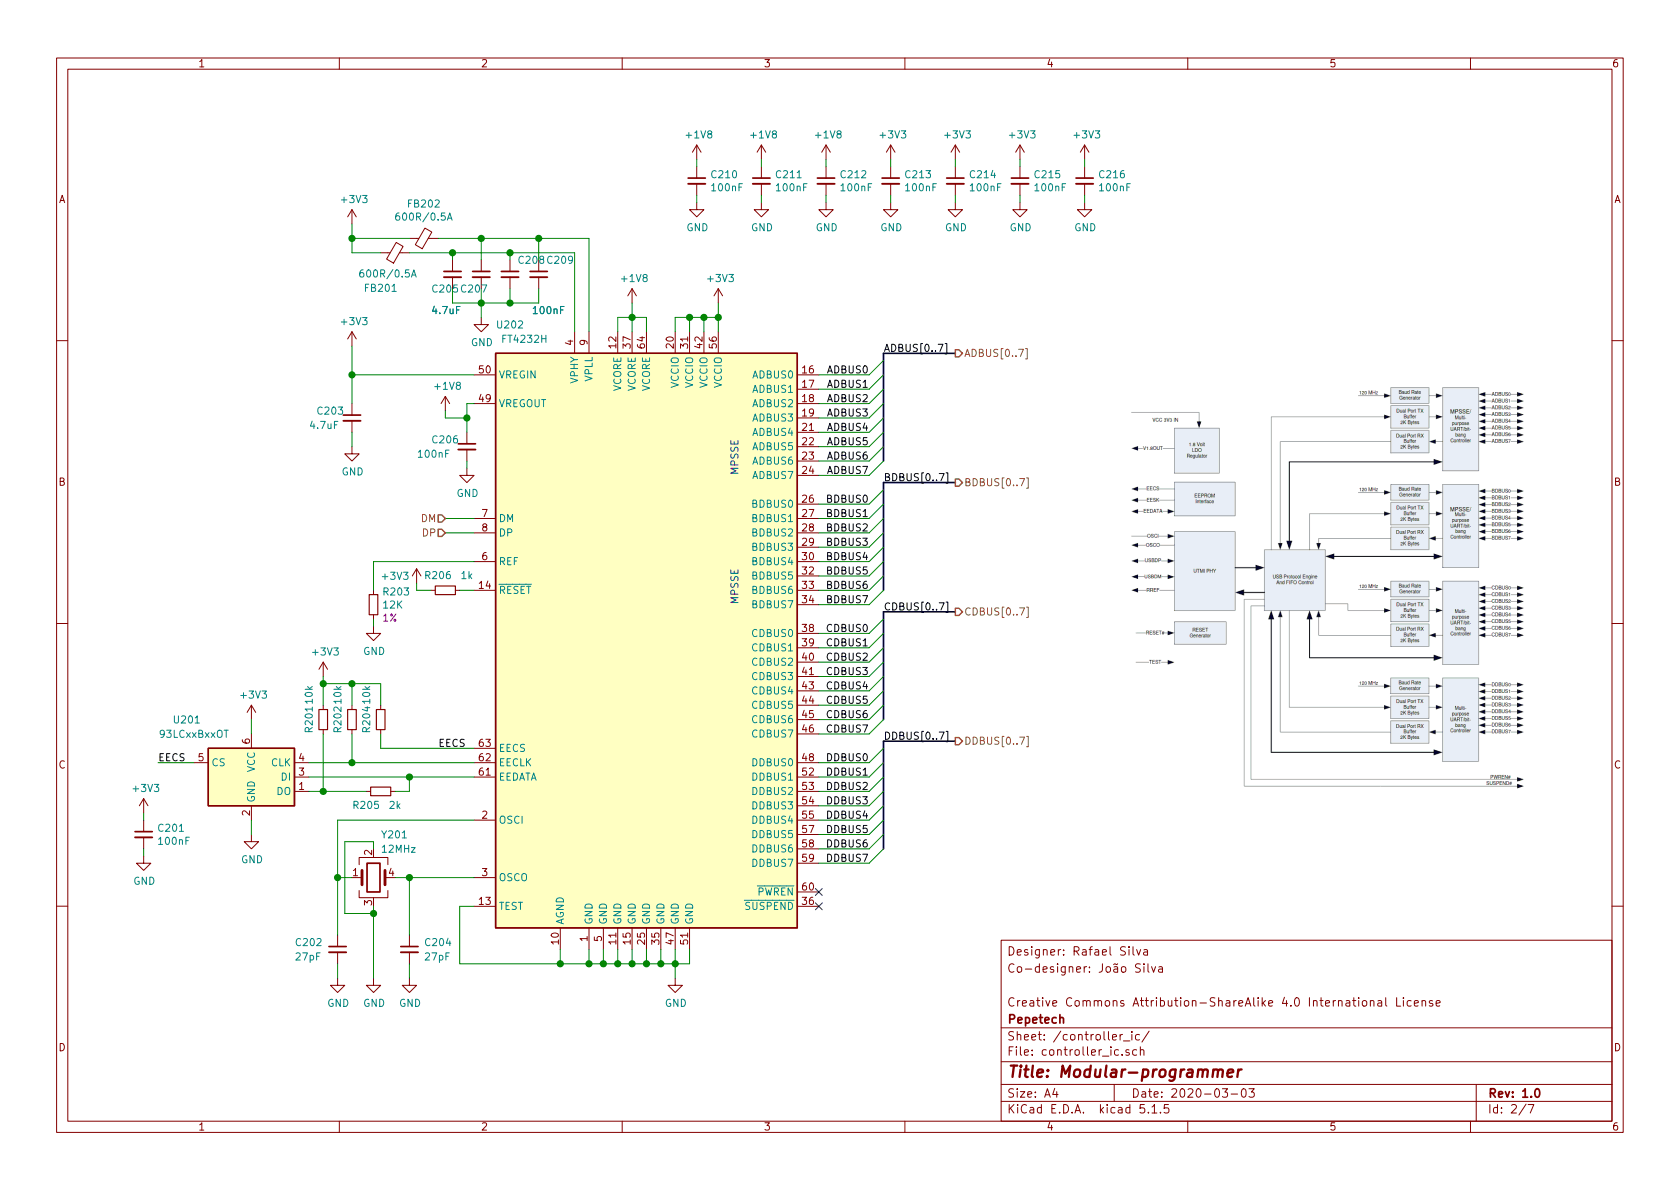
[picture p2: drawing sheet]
EESchema Schematic File Version 4
EELAYER 30 0
EELAYER END
$Descr A4 11693 8268
encoding utf-8
Sheet 2 7
Title "Modular-programmer"
Date "2020-03-03"
Rev "1.0"
Comp "Pepetech"
Comment1 "Creative Commons Attribution-ShareAlike 4.0 International License"
Comment2 ""
Comment3 "Co-designer: João Silva"
Comment4 "Designer: Rafael Silva"
$EndDescr
Wire Wire Line
	4850 1100 4850 1150
$Comp
L power:+1V8 #PWR0218
U 1 1
P 4850 1100
F 0 "#PWR0218" H 4850 950 50  0001 C CNN
F 1 "+1V8" H 4865 1273 50  0000 C CNN
F 2 "" H 4850 1100 50  0001 C CNN
F 3 "" H 4850 1100 50  0001 C CNN
	1    4850 1100
	1    0    0    -1  
$EndComp
Wire Wire Line
	4850 1350 4850 1400
$Comp
L Device:C_Small C210
U 1 1
P 4850 1250
F 0 "C210" H 4942 1296 50  0000 L CNN
F 1 "100nF" H 4942 1205 50  0000 L CNN
F 2 "Capacitor_SMD:C_0603_1608Metric_Pad1.05x0.95mm_HandSolder" H 4850 1250 50  0001 C CNN
F 3 "~" H 4850 1250 50  0001 C CNN
	1    4850 1250
	1    0    0    -1  
$EndComp
$Comp
L power:GND #PWR0219
U 1 1
P 4850 1400
F 0 "#PWR0219" H 4850 1150 50  0001 C CNN
F 1 "GND" H 4855 1227 50  0000 C CNN
F 2 "" H 4850 1400 50  0001 C CNN
F 3 "" H 4850 1400 50  0001 C CNN
	1    4850 1400
	1    0    0    -1  
$EndComp
Wire Wire Line
	5300 1100 5300 1150
$Comp
L power:+1V8 #PWR0221
U 1 1
P 5300 1100
F 0 "#PWR0221" H 5300 950 50  0001 C CNN
F 1 "+1V8" H 5315 1273 50  0000 C CNN
F 2 "" H 5300 1100 50  0001 C CNN
F 3 "" H 5300 1100 50  0001 C CNN
	1    5300 1100
	1    0    0    -1  
$EndComp
Wire Wire Line
	5300 1350 5300 1400
$Comp
L Device:C_Small C211
U 1 1
P 5300 1250
F 0 "C211" H 5392 1296 50  0000 L CNN
F 1 "100nF" H 5392 1205 50  0000 L CNN
F 2 "Capacitor_SMD:C_0603_1608Metric_Pad1.05x0.95mm_HandSolder" H 5300 1250 50  0001 C CNN
F 3 "~" H 5300 1250 50  0001 C CNN
	1    5300 1250
	1    0    0    -1  
$EndComp
$Comp
L power:GND #PWR0222
U 1 1
P 5300 1400
F 0 "#PWR0222" H 5300 1150 50  0001 C CNN
F 1 "GND" H 5305 1227 50  0000 C CNN
F 2 "" H 5300 1400 50  0001 C CNN
F 3 "" H 5300 1400 50  0001 C CNN
	1    5300 1400
	1    0    0    -1  
$EndComp
Wire Wire Line
	5750 1100 5750 1150
$Comp
L power:+1V8 #PWR0223
U 1 1
P 5750 1100
F 0 "#PWR0223" H 5750 950 50  0001 C CNN
F 1 "+1V8" H 5765 1273 50  0000 C CNN
F 2 "" H 5750 1100 50  0001 C CNN
F 3 "" H 5750 1100 50  0001 C CNN
	1    5750 1100
	1    0    0    -1  
$EndComp
Wire Wire Line
	5750 1350 5750 1400
$Comp
L Device:C_Small C212
U 1 1
P 5750 1250
F 0 "C212" H 5842 1296 50  0000 L CNN
F 1 "100nF" H 5842 1205 50  0000 L CNN
F 2 "Capacitor_SMD:C_0603_1608Metric_Pad1.05x0.95mm_HandSolder" H 5750 1250 50  0001 C CNN
F 3 "~" H 5750 1250 50  0001 C CNN
	1    5750 1250
	1    0    0    -1  
$EndComp
$Comp
L power:GND #PWR0224
U 1 1
P 5750 1400
F 0 "#PWR0224" H 5750 1150 50  0001 C CNN
F 1 "GND" H 5755 1227 50  0000 C CNN
F 2 "" H 5750 1400 50  0001 C CNN
F 3 "" H 5750 1400 50  0001 C CNN
	1    5750 1400
	1    0    0    -1  
$EndComp
Wire Wire Line
	7550 1350 7550 1400
Wire Wire Line
	7550 1150 7550 1100
$Comp
L Device:C_Small C216
U 1 1
P 7550 1250
F 0 "C216" H 7642 1296 50  0000 L CNN
F 1 "100nF" H 7642 1205 50  0000 L CNN
F 2 "Capacitor_SMD:C_0603_1608Metric_Pad1.05x0.95mm_HandSolder" H 7550 1250 50  0001 C CNN
F 3 "~" H 7550 1250 50  0001 C CNN
	1    7550 1250
	1    0    0    -1  
$EndComp
$Comp
L power:GND #PWR0232
U 1 1
P 7550 1400
F 0 "#PWR0232" H 7550 1150 50  0001 C CNN
F 1 "GND" H 7555 1227 50  0000 C CNN
F 2 "" H 7550 1400 50  0001 C CNN
F 3 "" H 7550 1400 50  0001 C CNN
	1    7550 1400
	1    0    0    -1  
$EndComp
$Comp
L power:+3V3 #PWR0231
U 1 1
P 7550 1100
F 0 "#PWR0231" H 7550 950 50  0001 C CNN
F 1 "+3V3" H 7565 1273 50  0000 C CNN
F 2 "" H 7550 1100 50  0001 C CNN
F 3 "" H 7550 1100 50  0001 C CNN
	1    7550 1100
	1    0    0    -1  
$EndComp
Wire Wire Line
	7100 1350 7100 1400
Wire Wire Line
	7100 1150 7100 1100
$Comp
L Device:C_Small C215
U 1 1
P 7100 1250
F 0 "C215" H 7192 1296 50  0000 L CNN
F 1 "100nF" H 7192 1205 50  0000 L CNN
F 2 "Capacitor_SMD:C_0603_1608Metric_Pad1.05x0.95mm_HandSolder" H 7100 1250 50  0001 C CNN
F 3 "~" H 7100 1250 50  0001 C CNN
	1    7100 1250
	1    0    0    -1  
$EndComp
$Comp
L power:GND #PWR0230
U 1 1
P 7100 1400
F 0 "#PWR0230" H 7100 1150 50  0001 C CNN
F 1 "GND" H 7105 1227 50  0000 C CNN
F 2 "" H 7100 1400 50  0001 C CNN
F 3 "" H 7100 1400 50  0001 C CNN
	1    7100 1400
	1    0    0    -1  
$EndComp
$Comp
L power:+3V3 #PWR0229
U 1 1
P 7100 1100
F 0 "#PWR0229" H 7100 950 50  0001 C CNN
F 1 "+3V3" H 7115 1273 50  0000 C CNN
F 2 "" H 7100 1100 50  0001 C CNN
F 3 "" H 7100 1100 50  0001 C CNN
	1    7100 1100
	1    0    0    -1  
$EndComp
Wire Wire Line
	6650 1350 6650 1400
Wire Wire Line
	6650 1150 6650 1100
$Comp
L Device:C_Small C214
U 1 1
P 6650 1250
F 0 "C214" H 6742 1296 50  0000 L CNN
F 1 "100nF" H 6742 1205 50  0000 L CNN
F 2 "Capacitor_SMD:C_0603_1608Metric_Pad1.05x0.95mm_HandSolder" H 6650 1250 50  0001 C CNN
F 3 "~" H 6650 1250 50  0001 C CNN
	1    6650 1250
	1    0    0    -1  
$EndComp
$Comp
L power:GND #PWR0228
U 1 1
P 6650 1400
F 0 "#PWR0228" H 6650 1150 50  0001 C CNN
F 1 "GND" H 6655 1227 50  0000 C CNN
F 2 "" H 6650 1400 50  0001 C CNN
F 3 "" H 6650 1400 50  0001 C CNN
	1    6650 1400
	1    0    0    -1  
$EndComp
$Comp
L power:+3V3 #PWR0227
U 1 1
P 6650 1100
F 0 "#PWR0227" H 6650 950 50  0001 C CNN
F 1 "+3V3" H 6665 1273 50  0000 C CNN
F 2 "" H 6650 1100 50  0001 C CNN
F 3 "" H 6650 1100 50  0001 C CNN
	1    6650 1100
	1    0    0    -1  
$EndComp
Wire Wire Line
	6200 1350 6200 1400
Wire Wire Line
	6200 1150 6200 1100
$Comp
L Device:C_Small C213
U 1 1
P 6200 1250
F 0 "C213" H 6292 1296 50  0000 L CNN
F 1 "100nF" H 6292 1205 50  0000 L CNN
F 2 "Capacitor_SMD:C_0603_1608Metric_Pad1.05x0.95mm_HandSolder" H 6200 1250 50  0001 C CNN
F 3 "~" H 6200 1250 50  0001 C CNN
	1    6200 1250
	1    0    0    -1  
$EndComp
$Comp
L power:GND #PWR0226
U 1 1
P 6200 1400
F 0 "#PWR0226" H 6200 1150 50  0001 C CNN
F 1 "GND" H 6205 1227 50  0000 C CNN
F 2 "" H 6200 1400 50  0001 C CNN
F 3 "" H 6200 1400 50  0001 C CNN
	1    6200 1400
	1    0    0    -1  
$EndComp
$Comp
L power:+3V3 #PWR0225
U 1 1
P 6200 1100
F 0 "#PWR0225" H 6200 950 50  0001 C CNN
F 1 "+3V3" H 6215 1273 50  0000 C CNN
F 2 "" H 6200 1100 50  0001 C CNN
F 3 "" H 6200 1100 50  0001 C CNN
	1    6200 1100
	1    0    0    -1  
$EndComp
Wire Wire Line
	1000 5900 1000 5950
Wire Wire Line
	1000 5700 1000 5650
$Comp
L Device:C_Small C201
U 1 1
P 1000 5800
F 0 "C201" H 1092 5846 50  0000 L CNN
F 1 "100nF" H 1092 5755 50  0000 L CNN
F 2 "Capacitor_SMD:C_0603_1608Metric_Pad1.05x0.95mm_HandSolder" H 1000 5800 50  0001 C CNN
F 3 "~" H 1000 5800 50  0001 C CNN
	1    1000 5800
	1    0    0    -1  
$EndComp
$Comp
L power:GND #PWR0202
U 1 1
P 1000 5950
F 0 "#PWR0202" H 1000 5700 50  0001 C CNN
F 1 "GND" H 1005 5777 50  0000 C CNN
F 2 "" H 1000 5950 50  0001 C CNN
F 3 "" H 1000 5950 50  0001 C CNN
	1    1000 5950
	1    0    0    -1  
$EndComp
$Comp
L power:+3V3 #PWR0201
U 1 1
P 1000 5650
F 0 "#PWR0201" H 1000 5500 50  0001 C CNN
F 1 "+3V3" H 1015 5823 50  0000 C CNN
F 2 "" H 1000 5650 50  0001 C CNN
F 3 "" H 1000 5650 50  0001 C CNN
	1    1000 5650
	1    0    0    -1  
$EndComp
$Comp
L power:GND #PWR0204
U 1 1
P 1750 5800
F 0 "#PWR0204" H 1750 5550 50  0001 C CNN
F 1 "GND" H 1755 5627 50  0000 C CNN
F 2 "" H 1750 5800 50  0001 C CNN
F 3 "" H 1750 5800 50  0001 C CNN
	1    1750 5800
	1    0    0    -1  
$EndComp
Wire Wire Line
	1750 5700 1750 5800
$Comp
L power:+3V3 #PWR0203
U 1 1
P 1750 5000
F 0 "#PWR0203" H 1750 4850 50  0001 C CNN
F 1 "+3V3" H 1765 5173 50  0000 C CNN
F 2 "" H 1750 5000 50  0001 C CNN
F 3 "" H 1750 5000 50  0001 C CNN
	1    1750 5000
	1    0    0    -1  
$EndComp
$Comp
L power:+3V3 #PWR0205
U 1 1
P 2250 4700
F 0 "#PWR0205" H 2250 4550 50  0001 C CNN
F 1 "+3V3" H 2265 4873 50  0000 C CNN
F 2 "" H 2250 4700 50  0001 C CNN
F 3 "" H 2250 4700 50  0001 C CNN
	1    2250 4700
	1    0    0    -1  
$EndComp
Wire Wire Line
	1750 5100 1750 5000
Wire Wire Line
	2450 4750 2250 4750
Connection ~ 2450 4750
Wire Wire Line
	2450 4750 2450 4900
Wire Wire Line
	2250 4750 2250 4700
Connection ~ 2250 4750
Wire Wire Line
	2650 4750 2650 4900
Wire Wire Line
	2650 4750 2450 4750
Wire Wire Line
	2250 4900 2250 4750
$Comp
L Device:R_Small R204
U 1 1
P 2650 5000
F 0 "R204" V 2550 4900 50  0000 L CNN
F 1 "10k" V 2550 5100 50  0000 L CNN
F 2 "Resistor_SMD:R_0603_1608Metric_Pad1.05x0.95mm_HandSolder" H 2650 5000 50  0001 C CNN
F 3 "~" H 2650 5000 50  0001 C CNN
	1    2650 5000
	1    0    0    -1  
$EndComp
$Comp
L Device:R_Small R202
U 1 1
P 2450 5000
F 0 "R202" V 2350 4900 50  0000 L CNN
F 1 "10k" V 2350 5100 50  0000 L CNN
F 2 "Resistor_SMD:R_0603_1608Metric_Pad1.05x0.95mm_HandSolder" H 2450 5000 50  0001 C CNN
F 3 "~" H 2450 5000 50  0001 C CNN
	1    2450 5000
	1    0    0    -1  
$EndComp
$Comp
L Device:R_Small R201
U 1 1
P 2250 5000
F 0 "R201" V 2150 4900 50  0000 L CNN
F 1 "10k" V 2150 5100 50  0000 L CNN
F 2 "Resistor_SMD:R_0603_1608Metric_Pad1.05x0.95mm_HandSolder" H 2250 5000 50  0001 C CNN
F 3 "~" H 2250 5000 50  0001 C CNN
	1    2250 5000
	1    0    0    -1  
$EndComp
Wire Wire Line
	2650 5200 2650 5100
Wire Wire Line
	2150 5400 2850 5400
Wire Wire Line
	2450 5300 2150 5300
Connection ~ 2450 5300
Wire Wire Line
	2450 5300 2450 5100
Wire Wire Line
	2250 5500 2550 5500
Connection ~ 2250 5500
Wire Wire Line
	2250 5500 2250 5100
Wire Wire Line
	2850 5400 3300 5400
Connection ~ 2850 5400
Wire Wire Line
	2850 5500 2850 5400
Wire Wire Line
	2750 5500 2850 5500
Wire Wire Line
	2150 5500 2250 5500
$Comp
L Device:R_Small R205
U 1 1
P 2650 5500
F 0 "R205" V 2550 5600 50  0000 C CNN
F 1 "2k" V 2550 5400 50  0000 C CNN
F 2 "Resistor_SMD:R_0603_1608Metric_Pad1.05x0.95mm_HandSolder" H 2650 5500 50  0001 C CNN
F 3 "~" H 2650 5500 50  0001 C CNN
	1    2650 5500
	0    -1   -1   0   
$EndComp
Wire Wire Line
	3300 5300 2450 5300
Text Label 3050 5200 0    50   ~ 0
EECS
Wire Wire Line
	3300 5200 2650 5200
Text Label 1100 5300 0    50   ~ 0
EECS
Wire Wire Line
	1350 5300 1100 5300
$Comp
L Memory_EEPROM:93LCxxBxxOT U201
U 1 1
P 1750 5400
F 0 "U201" H 1300 5800 50  0000 C CNN
F 1 "93LCxxBxxOT" H 1350 5700 50  0000 C CNN
F 2 "Package_TO_SOT_SMD:SOT-23-6" H 1750 5400 50  0001 C CNN
F 3 "http://ww1.microchip.com/downloads/en/DeviceDoc/20001749K.pdf" H 1750 5400 50  0001 C CNN
	1    1750 5400
	1    0    0    -1  
$EndComp
$Comp
L power:+3V3 #PWR0211
U 1 1
P 2900 4050
F 0 "#PWR0211" H 2900 3900 50  0001 C CNN
F 1 "+3V3" H 2750 4100 50  0000 C CNN
F 2 "" H 2900 4050 50  0001 C CNN
F 3 "" H 2900 4050 50  0001 C CNN
	1    2900 4050
	1    0    0    -1  
$EndComp
Wire Wire Line
	2900 4100 2900 4050
Wire Wire Line
	3000 4100 2900 4100
$Comp
L Device:R_Small R206
U 1 1
P 3100 4100
F 0 "R206" V 3200 4150 50  0000 C CNN
F 1 "1k" V 3200 3950 50  0000 C CNN
F 2 "Resistor_SMD:R_0603_1608Metric_Pad1.05x0.95mm_HandSolder" H 3100 4100 50  0001 C CNN
F 3 "~" H 3100 4100 50  0001 C CNN
	1    3100 4100
	0    -1   -1   0   
$EndComp
Wire Wire Line
	3300 4100 3200 4100
$Comp
L power:GND #PWR0210
U 1 1
P 2600 4350
F 0 "#PWR0210" H 2600 4100 50  0001 C CNN
F 1 "GND" H 2605 4177 50  0000 C CNN
F 2 "" H 2600 4350 50  0001 C CNN
F 3 "" H 2600 4350 50  0001 C CNN
	1    2600 4350
	1    0    0    -1  
$EndComp
Wire Wire Line
	2600 4300 2600 4350
Wire Wire Line
	2600 3900 2600 4100
Wire Wire Line
	3300 3900 2600 3900
$Comp
L Device:R_Small R203
U 1 1
P 2600 4200
F 0 "R203" H 2659 4291 50  0000 L CNN
F 1 "12K" H 2659 4200 50  0000 L CNN
F 2 "Resistor_SMD:R_0603_1608Metric_Pad1.05x0.95mm_HandSolder" H 2600 4200 50  0001 C CNN
F 3 "~" H 2600 4200 50  0001 C CNN
F 4 "1%" H 2659 4109 50  0000 L CNN "Tolerance"
	1    2600 4200
	1    0    0    -1  
$EndComp
$Comp
L power:+3V3 #PWR0207
U 1 1
P 2450 1550
F 0 "#PWR0207" H 2450 1400 50  0001 C CNN
F 1 "+3V3" H 2465 1723 50  0000 C CNN
F 2 "" H 2450 1550 50  0001 C CNN
F 3 "" H 2450 1550 50  0001 C CNN
	1    2450 1550
	1    0    0    -1  
$EndComp
$Comp
L power:+3V3 #PWR0220
U 1 1
P 5000 2100
F 0 "#PWR0220" H 5000 1950 50  0001 C CNN
F 1 "+3V3" H 5015 2273 50  0000 C CNN
F 2 "" H 5000 2100 50  0001 C CNN
F 3 "" H 5000 2100 50  0001 C CNN
	1    5000 2100
	1    0    0    -1  
$EndComp
Connection ~ 2450 1650
Wire Wire Line
	2450 1650 2450 1550
Wire Wire Line
	2450 1750 2650 1750
Wire Wire Line
	2450 1650 2450 1750
Wire Wire Line
	2850 1650 2450 1650
$Comp
L power:GND #PWR0215
U 1 1
P 3350 2200
F 0 "#PWR0215" H 3350 1950 50  0001 C CNN
F 1 "GND" H 3355 2027 50  0000 C CNN
F 2 "" H 3350 2200 50  0001 C CNN
F 3 "" H 3350 2200 50  0001 C CNN
	1    3350 2200
	1    0    0    -1  
$EndComp
Wire Wire Line
	3350 2100 3350 2200
Wire Wire Line
	3350 2100 3550 2100
Connection ~ 3350 2100
Wire Wire Line
	3350 2100 3350 2000
Wire Wire Line
	3550 2100 3750 2100
Connection ~ 3550 2100
Wire Wire Line
	3550 2100 3550 2000
Wire Wire Line
	3750 2100 3750 2000
Wire Wire Line
	3150 2100 3350 2100
Wire Wire Line
	3150 2000 3150 2100
Wire Wire Line
	3750 1650 4100 1650
Connection ~ 3750 1650
Wire Wire Line
	3750 1800 3750 1650
Wire Wire Line
	3550 1750 4000 1750
Connection ~ 3550 1750
Wire Wire Line
	3550 1800 3550 1750
Wire Wire Line
	3350 1650 3750 1650
Connection ~ 3350 1650
Wire Wire Line
	3350 1800 3350 1650
Wire Wire Line
	3150 1750 3550 1750
Connection ~ 3150 1750
Wire Wire Line
	3150 1800 3150 1750
$Comp
L Device:C_Small C205
U 1 1
P 3150 1900
F 0 "C205" H 3000 1800 50  0000 L CNN
F 1 "4.7uF" H 3000 1650 50  0000 L CNN
F 2 "Capacitor_SMD:C_0603_1608Metric_Pad1.05x0.95mm_HandSolder" H 3150 1900 50  0001 C CNN
F 3 "~" H 3150 1900 50  0001 C CNN
	1    3150 1900
	1    0    0    -1  
$EndComp
$Comp
L Device:C_Small C207
U 1 1
P 3350 1900
F 0 "C207" H 3200 1800 50  0000 L CNN
F 1 "4.7uF" H 3000 1650 50  0000 L CNN
F 2 "Capacitor_SMD:C_0603_1608Metric_Pad1.05x0.95mm_HandSolder" H 3350 1900 50  0001 C CNN
F 3 "~" H 3350 1900 50  0001 C CNN
	1    3350 1900
	1    0    0    -1  
$EndComp
$Comp
L Device:C_Small C208
U 1 1
P 3550 1900
F 0 "C208" H 3600 2000 50  0000 L CNN
F 1 "100nF" H 3700 1650 50  0000 L CNN
F 2 "Capacitor_SMD:C_0603_1608Metric_Pad1.05x0.95mm_HandSolder" H 3550 1900 50  0001 C CNN
F 3 "~" H 3550 1900 50  0001 C CNN
	1    3550 1900
	1    0    0    -1  
$EndComp
$Comp
L Device:C_Small C209
U 1 1
P 3750 1900
F 0 "C209" H 3800 2000 50  0000 L CNN
F 1 "100nF" H 3700 1650 50  0000 L CNN
F 2 "Capacitor_SMD:C_0603_1608Metric_Pad1.05x0.95mm_HandSolder" H 3750 1900 50  0001 C CNN
F 3 "~" H 3750 1900 50  0001 C CNN
	1    3750 1900
	1    0    0    -1  
$EndComp
Wire Wire Line
	4100 1650 4100 2300
Wire Wire Line
	3050 1650 3350 1650
Wire Wire Line
	4000 1750 4000 2300
Wire Wire Line
	2850 1750 3150 1750
$Comp
L Device:Ferrite_Bead_Small FB201
U 1 1
P 2750 1750
F 0 "FB201" V 2500 1850 50  0000 C CNN
F 1 "600R/0.5A" V 2600 1800 50  0000 C CNN
F 2 "Inductor_SMD:L_0603_1608Metric_Pad1.05x0.95mm_HandSolder" V 2680 1750 50  0001 C CNN
F 3 "~" H 2750 1750 50  0001 C CNN
	1    2750 1750
	0    -1   -1   0   
$EndComp
$Comp
L Device:Ferrite_Bead_Small FB202
U 1 1
P 2950 1650
F 0 "FB202" V 3187 1650 50  0000 C CNN
F 1 "600R/0.5A" V 3096 1650 50  0000 C CNN
F 2 "Inductor_SMD:L_0603_1608Metric_Pad1.05x0.95mm_HandSolder" V 2880 1650 50  0001 C CNN
F 3 "~" H 2950 1650 50  0001 C CNN
	1    2950 1650
	0    -1   -1   0   
$EndComp
Wire Wire Line
	4800 2200 4900 2200
Connection ~ 4800 2200
Wire Wire Line
	4800 2300 4800 2200
Wire Wire Line
	4900 2200 5000 2200
Connection ~ 4900 2200
Wire Wire Line
	4900 2300 4900 2200
Connection ~ 5000 2200
Wire Wire Line
	5000 2300 5000 2200
Wire Wire Line
	5000 2200 5000 2100
Wire Wire Line
	4700 2200 4800 2200
Wire Wire Line
	4700 2300 4700 2200
$Comp
L power:+1V8 #PWR0216
U 1 1
P 4400 2100
F 0 "#PWR0216" H 4400 1950 50  0001 C CNN
F 1 "+1V8" H 4415 2273 50  0000 C CNN
F 2 "" H 4400 2100 50  0001 C CNN
F 3 "" H 4400 2100 50  0001 C CNN
	1    4400 2100
	1    0    0    -1  
$EndComp
Wire Wire Line
	4400 2300 4400 2200
Connection ~ 4400 2200
Wire Wire Line
	4400 2200 4500 2200
Wire Wire Line
	4500 2300 4500 2200
Wire Wire Line
	4400 2200 4400 2100
Wire Wire Line
	4300 2200 4400 2200
Wire Wire Line
	4300 2300 4300 2200
$Comp
L power:GND #PWR0206
U 1 1
P 2350 6800
F 0 "#PWR0206" H 2350 6550 50  0001 C CNN
F 1 "GND" H 2355 6627 50  0000 C CNN
F 2 "" H 2350 6800 50  0001 C CNN
F 3 "" H 2350 6800 50  0001 C CNN
	1    2350 6800
	1    0    0    -1  
$EndComp
$Comp
L power:GND #PWR0212
U 1 1
P 2850 6800
F 0 "#PWR0212" H 2850 6550 50  0001 C CNN
F 1 "GND" H 2855 6627 50  0000 C CNN
F 2 "" H 2850 6800 50  0001 C CNN
F 3 "" H 2850 6800 50  0001 C CNN
	1    2850 6800
	1    0    0    -1  
$EndComp
Connection ~ 3900 6700
Wire Wire Line
	3900 6600 3900 6700
Connection ~ 4100 6700
Wire Wire Line
	3200 6700 3900 6700
Wire Wire Line
	3200 6300 3200 6700
Wire Wire Line
	3300 6300 3200 6300
Wire Wire Line
	2850 6100 3300 6100
Wire Wire Line
	2350 5700 3300 5700
Wire Wire Line
	2850 6700 2850 6800
Wire Wire Line
	2350 6700 2350 6800
$Comp
L Device:C_Small C204
U 1 1
P 2850 6600
F 0 "C204" H 2950 6650 50  0000 L CNN
F 1 "27pF" H 2950 6550 50  0000 L CNN
F 2 "Capacitor_SMD:C_0603_1608Metric_Pad1.05x0.95mm_HandSolder" H 2850 6600 50  0001 C CNN
F 3 "~" H 2850 6600 50  0001 C CNN
	1    2850 6600
	1    0    0    -1  
$EndComp
$Comp
L Device:C_Small C202
U 1 1
P 2350 6600
F 0 "C202" H 2050 6650 50  0000 L CNN
F 1 "27pF" H 2050 6550 50  0000 L CNN
F 2 "Capacitor_SMD:C_0603_1608Metric_Pad1.05x0.95mm_HandSolder" H 2350 6600 50  0001 C CNN
F 3 "~" H 2350 6600 50  0001 C CNN
	1    2350 6600
	1    0    0    -1  
$EndComp
Wire Wire Line
	3100 3700 3300 3700
Wire Wire Line
	3100 3600 3300 3600
Text HLabel 3100 3600 0    50   Input ~ 0
DM
Text HLabel 3100 3700 0    50   Input ~ 0
DP
Text HLabel 6650 5150 2    50   Output ~ 0
DDBUS[0..7]
Text HLabel 6650 4250 2    50   Output ~ 0
CDBUS[0..7]
Text HLabel 6650 3350 2    50   Output ~ 0
BDBUS[0..7]
Text HLabel 6650 2450 2    50   Output ~ 0
ADBUS[0..7]
$Comp
L power:GND #PWR0217
U 1 1
P 4700 6800
F 0 "#PWR0217" H 4700 6550 50  0001 C CNN
F 1 "GND" H 4705 6627 50  0000 C CNN
F 2 "" H 4700 6800 50  0001 C CNN
F 3 "" H 4700 6800 50  0001 C CNN
	1    4700 6800
	1    0    0    -1  
$EndComp
Wire Wire Line
	4700 6700 4700 6800
Wire Wire Line
	4200 6700 4300 6700
Connection ~ 4200 6700
Wire Wire Line
	4200 6600 4200 6700
Wire Wire Line
	4300 6700 4400 6700
Connection ~ 4300 6700
Wire Wire Line
	4300 6600 4300 6700
Wire Wire Line
	4400 6700 4500 6700
Connection ~ 4400 6700
Wire Wire Line
	4400 6600 4400 6700
Wire Wire Line
	4500 6700 4600 6700
Connection ~ 4500 6700
Wire Wire Line
	4100 6700 4200 6700
Wire Wire Line
	4500 6600 4500 6700
Wire Wire Line
	4600 6700 4700 6700
Connection ~ 4600 6700
Wire Wire Line
	4600 6600 4600 6700
Wire Wire Line
	4700 6700 4800 6700
Connection ~ 4700 6700
Wire Wire Line
	4700 6600 4700 6700
Wire Wire Line
	4800 6700 4800 6600
Wire Wire Line
	4100 6600 4100 6700
Text Label 6150 2450 0    50   ~ 0
ADBUS[0..7]
Text Label 6150 3350 0    50   ~ 0
BDBUS[0..7]
Text Label 6150 4250 0    50   ~ 0
CDBUS[0..7]
Text Label 6150 5150 0    50   ~ 0
DDBUS[0..7]
Wire Bus Line
	6150 2450 6650 2450
Wire Bus Line
	6150 3350 6650 3350
Wire Bus Line
	6150 4250 6650 4250
Wire Bus Line
	6150 5150 6650 5150
Entry Wire Line
	6050 6000 6150 5900
Entry Wire Line
	6050 5900 6150 5800
Entry Wire Line
	6050 5800 6150 5700
Entry Wire Line
	6050 5700 6150 5600
Entry Wire Line
	6050 5600 6150 5500
Entry Wire Line
	6050 5500 6150 5400
Entry Wire Line
	6050 5400 6150 5300
Entry Wire Line
	6050 5300 6150 5200
Entry Wire Line
	6050 5100 6150 5000
Entry Wire Line
	6050 5000 6150 4900
Entry Wire Line
	6050 4900 6150 4800
Entry Wire Line
	6050 4800 6150 4700
Entry Wire Line
	6050 4700 6150 4600
Entry Wire Line
	6050 4600 6150 4500
Entry Wire Line
	6050 4500 6150 4400
Entry Wire Line
	6050 4400 6150 4300
Entry Wire Line
	6050 4200 6150 4100
Entry Wire Line
	6050 4100 6150 4000
Entry Wire Line
	6050 4000 6150 3900
Entry Wire Line
	6050 3900 6150 3800
Entry Wire Line
	6050 3800 6150 3700
Entry Wire Line
	6050 3700 6150 3600
Entry Wire Line
	6050 3600 6150 3500
Entry Wire Line
	6050 3500 6150 3400
Entry Wire Line
	6050 3300 6150 3200
Entry Wire Line
	6050 3200 6150 3100
Entry Wire Line
	6050 3100 6150 3000
Entry Wire Line
	6050 3000 6150 2900
Entry Wire Line
	6050 2900 6150 2800
Entry Wire Line
	6050 2800 6150 2700
Entry Wire Line
	6050 2700 6150 2600
Entry Wire Line
	6050 2600 6150 2500
Text Label 6050 6000 2    50   ~ 0
DDBUS7
Text Label 6050 5900 2    50   ~ 0
DDBUS6
Text Label 6050 5800 2    50   ~ 0
DDBUS5
Text Label 6050 5700 2    50   ~ 0
DDBUS4
Text Label 6050 5600 2    50   ~ 0
DDBUS3
Text Label 6050 5500 2    50   ~ 0
DDBUS2
Text Label 6050 5400 2    50   ~ 0
DDBUS1
Text Label 6050 5300 2    50   ~ 0
DDBUS0
Text Label 6050 5100 2    50   ~ 0
CDBUS7
Text Label 6050 5000 2    50   ~ 0
CDBUS6
Text Label 6050 4900 2    50   ~ 0
CDBUS5
Text Label 6050 4800 2    50   ~ 0
CDBUS4
Text Label 6050 4700 2    50   ~ 0
CDBUS3
Text Label 6050 4600 2    50   ~ 0
CDBUS2
Text Label 6050 4500 2    50   ~ 0
CDBUS1
Text Label 6050 4400 2    50   ~ 0
CDBUS0
Text Label 6050 4200 2    50   ~ 0
BDBUS7
Text Label 6050 4100 2    50   ~ 0
BDBUS6
Text Label 6050 4000 2    50   ~ 0
BDBUS5
Text Label 6050 3900 2    50   ~ 0
BDBUS4
Text Label 6050 3800 2    50   ~ 0
BDBUS3
Text Label 6050 3700 2    50   ~ 0
BDBUS2
Text Label 6050 3600 2    50   ~ 0
BDBUS1
Text Label 6050 3500 2    50   ~ 0
BDBUS0
Text Label 6050 3300 2    50   ~ 0
ADBUS7
Text Label 6050 3200 2    50   ~ 0
ADBUS6
Text Label 6050 3100 2    50   ~ 0
ADBUS5
Text Label 6050 3000 2    50   ~ 0
ADBUS4
Text Label 6050 2900 2    50   ~ 0
ADBUS3
Text Label 6050 2800 2    50   ~ 0
ADBUS2
Text Label 6050 2700 2    50   ~ 0
ADBUS1
Text Label 6050 2600 2    50   ~ 0
ADBUS0
Wire Wire Line
	5700 6000 6050 6000
Wire Wire Line
	5700 5900 6050 5900
Wire Wire Line
	5700 5800 6050 5800
Wire Wire Line
	5700 5700 6050 5700
Wire Wire Line
	5700 5600 6050 5600
Wire Wire Line
	5700 5500 6050 5500
Wire Wire Line
	5700 5400 6050 5400
Wire Wire Line
	5700 5300 6050 5300
Wire Wire Line
	5700 5100 6050 5100
Wire Wire Line
	5700 5000 6050 5000
Wire Wire Line
	5700 4900 6050 4900
Wire Wire Line
	5700 4800 6050 4800
Wire Wire Line
	5700 4700 6050 4700
Wire Wire Line
	5700 4600 6050 4600
Wire Wire Line
	5700 4500 6050 4500
Wire Wire Line
	5700 4400 6050 4400
Wire Wire Line
	5700 4200 6050 4200
Wire Wire Line
	5700 4100 6050 4100
Wire Wire Line
	5700 4000 6050 4000
Wire Wire Line
	5700 3900 6050 3900
Wire Wire Line
	5700 3800 6050 3800
Wire Wire Line
	5700 3700 6050 3700
Wire Wire Line
	5700 3600 6050 3600
Wire Wire Line
	5700 3500 6050 3500
Wire Wire Line
	5700 3300 6050 3300
Wire Wire Line
	5700 3200 6050 3200
Wire Wire Line
	5700 3100 6050 3100
Wire Wire Line
	5700 3000 6050 3000
Wire Wire Line
	5700 2900 6050 2900
Wire Wire Line
	5700 2800 6050 2800
Wire Wire Line
	5700 2700 6050 2700
Wire Wire Line
	5700 2600 6050 2600
Wire Wire Line
	3900 6700 4100 6700
$Comp
L Interface_USB:FT4232H U202
U 1 1
P 4500 4500
F 0 "U202" H 3550 6750 50  0000 C CNN
F 1 "FT4232H" H 3650 6650 50  0000 C CNN
F 2 "Package_QFP:LQFP-64_10x10mm_P0.5mm" H 4500 4500 50  0001 C CNN
F 3 "https://www.ftdichip.com/Support/Documents/DataSheets/ICs/DS_FT4232H.pdf" H 4500 4500 50  0001 C CNN
	1    4500 4500
	1    0    0    -1  
$EndComp
Text Notes 5150 3300 1    50   ~ 0
MPSSE
Text Notes 5150 4200 1    50   ~ 0
MPSSE
Wire Wire Line
	3300 2600 2450 2600
Wire Wire Line
	2450 2600 2450 2400
$Comp
L power:+3V3 #PWR0208
U 1 1
P 2450 2400
F 0 "#PWR0208" H 2450 2250 50  0001 C CNN
F 1 "+3V3" H 2465 2573 50  0000 C CNN
F 2 "" H 2450 2400 50  0001 C CNN
F 3 "" H 2450 2400 50  0001 C CNN
	1    2450 2400
	1    0    0    -1  
$EndComp
$Comp
L Device:C_Small C203
U 1 1
P 2450 2900
F 0 "C203" H 2200 2950 50  0000 L CNN
F 1 "4.7uF" H 2150 2850 50  0000 L CNN
F 2 "Capacitor_SMD:C_0603_1608Metric_Pad1.05x0.95mm_HandSolder" H 2450 2900 50  0001 C CNN
F 3 "~" H 2450 2900 50  0001 C CNN
	1    2450 2900
	1    0    0    -1  
$EndComp
Wire Wire Line
	2450 2800 2450 2600
Connection ~ 2450 2600
Wire Wire Line
	2450 3000 2450 3100
$Comp
L power:GND #PWR0209
U 1 1
P 2450 3100
F 0 "#PWR0209" H 2450 2850 50  0001 C CNN
F 1 "GND" H 2455 2927 50  0000 C CNN
F 2 "" H 2450 3100 50  0001 C CNN
F 3 "" H 2450 3100 50  0001 C CNN
	1    2450 3100
	1    0    0    -1  
$EndComp
Wire Wire Line
	3300 2800 3250 2800
Wire Wire Line
	3250 2800 3250 2900
Wire Wire Line
	3250 2900 3100 2900
Wire Wire Line
	3100 2900 3100 2850
$Comp
L power:+1V8 #PWR0213
U 1 1
P 3100 2850
F 0 "#PWR0213" H 3100 2700 50  0001 C CNN
F 1 "+1V8" H 3115 3023 50  0000 C CNN
F 2 "" H 3100 2850 50  0001 C CNN
F 3 "" H 3100 2850 50  0001 C CNN
	1    3100 2850
	1    0    0    -1  
$EndComp
Wire Wire Line
	3250 3200 3250 3250
$Comp
L Device:C_Small C206
U 1 1
P 3250 3100
F 0 "C206" H 3000 3150 50  0000 L CNN
F 1 "100nF" H 2900 3050 50  0000 L CNN
F 2 "Capacitor_SMD:C_0603_1608Metric_Pad1.05x0.95mm_HandSolder" H 3250 3100 50  0001 C CNN
F 3 "~" H 3250 3100 50  0001 C CNN
	1    3250 3100
	1    0    0    -1  
$EndComp
$Comp
L power:GND #PWR0214
U 1 1
P 3250 3250
F 0 "#PWR0214" H 3250 3000 50  0001 C CNN
F 1 "GND" H 3255 3077 50  0000 C CNN
F 2 "" H 3250 3250 50  0001 C CNN
F 3 "" H 3250 3250 50  0001 C CNN
	1    3250 3250
	1    0    0    -1  
$EndComp
Wire Wire Line
	3250 3000 3250 2900
Connection ~ 3250 2900
Wire Wire Line
	2850 6100 2850 6500
Wire Wire Line
	2350 5700 2350 6100
$Comp
L Device:Crystal_GND23 Y201
U 1 1
P 2600 6100
F 0 "Y201" H 2650 6400 50  0000 L CNN
F 1 "12MHz" H 2650 6300 50  0000 L CNN
F 2 "Crystal:Crystal_SMD_3225-4Pin_3.2x2.5mm_HandSoldering" H 2600 6100 50  0001 C CNN
F 3 "~" H 2600 6100 50  0001 C CNN
	1    2600 6100
	1    0    0    -1  
$EndComp
Wire Wire Line
	2750 6100 2850 6100
Connection ~ 2850 6100
Wire Wire Line
	2450 6100 2350 6100
Connection ~ 2350 6100
Wire Wire Line
	2350 6100 2350 6500
Wire Wire Line
	2600 6300 2600 6350
Wire Wire Line
	2600 5900 2600 5850
Wire Wire Line
	2600 5850 2400 5850
Wire Wire Line
	2400 5850 2400 6350
Wire Wire Line
	2400 6350 2600 6350
Connection ~ 2600 6350
Wire Wire Line
	2600 6350 2600 6800
$Comp
L power:GND #PWR0101
U 1 1
P 2600 6800
F 0 "#PWR0101" H 2600 6550 50  0001 C CNN
F 1 "GND" H 2605 6627 50  0000 C CNN
F 2 "" H 2600 6800 50  0001 C CNN
F 3 "" H 2600 6800 50  0001 C CNN
	1    2600 6800
	1    0    0    -1  
$EndComp
NoConn ~ 5700 6200
NoConn ~ 5700 6300
Wire Bus Line
	6150 5150 6150 5900
Wire Bus Line
	6150 4250 6150 5000
Wire Bus Line
	6150 3350 6150 4100
Wire Bus Line
	6150 2450 6150 3200
$EndSCHEMATC
